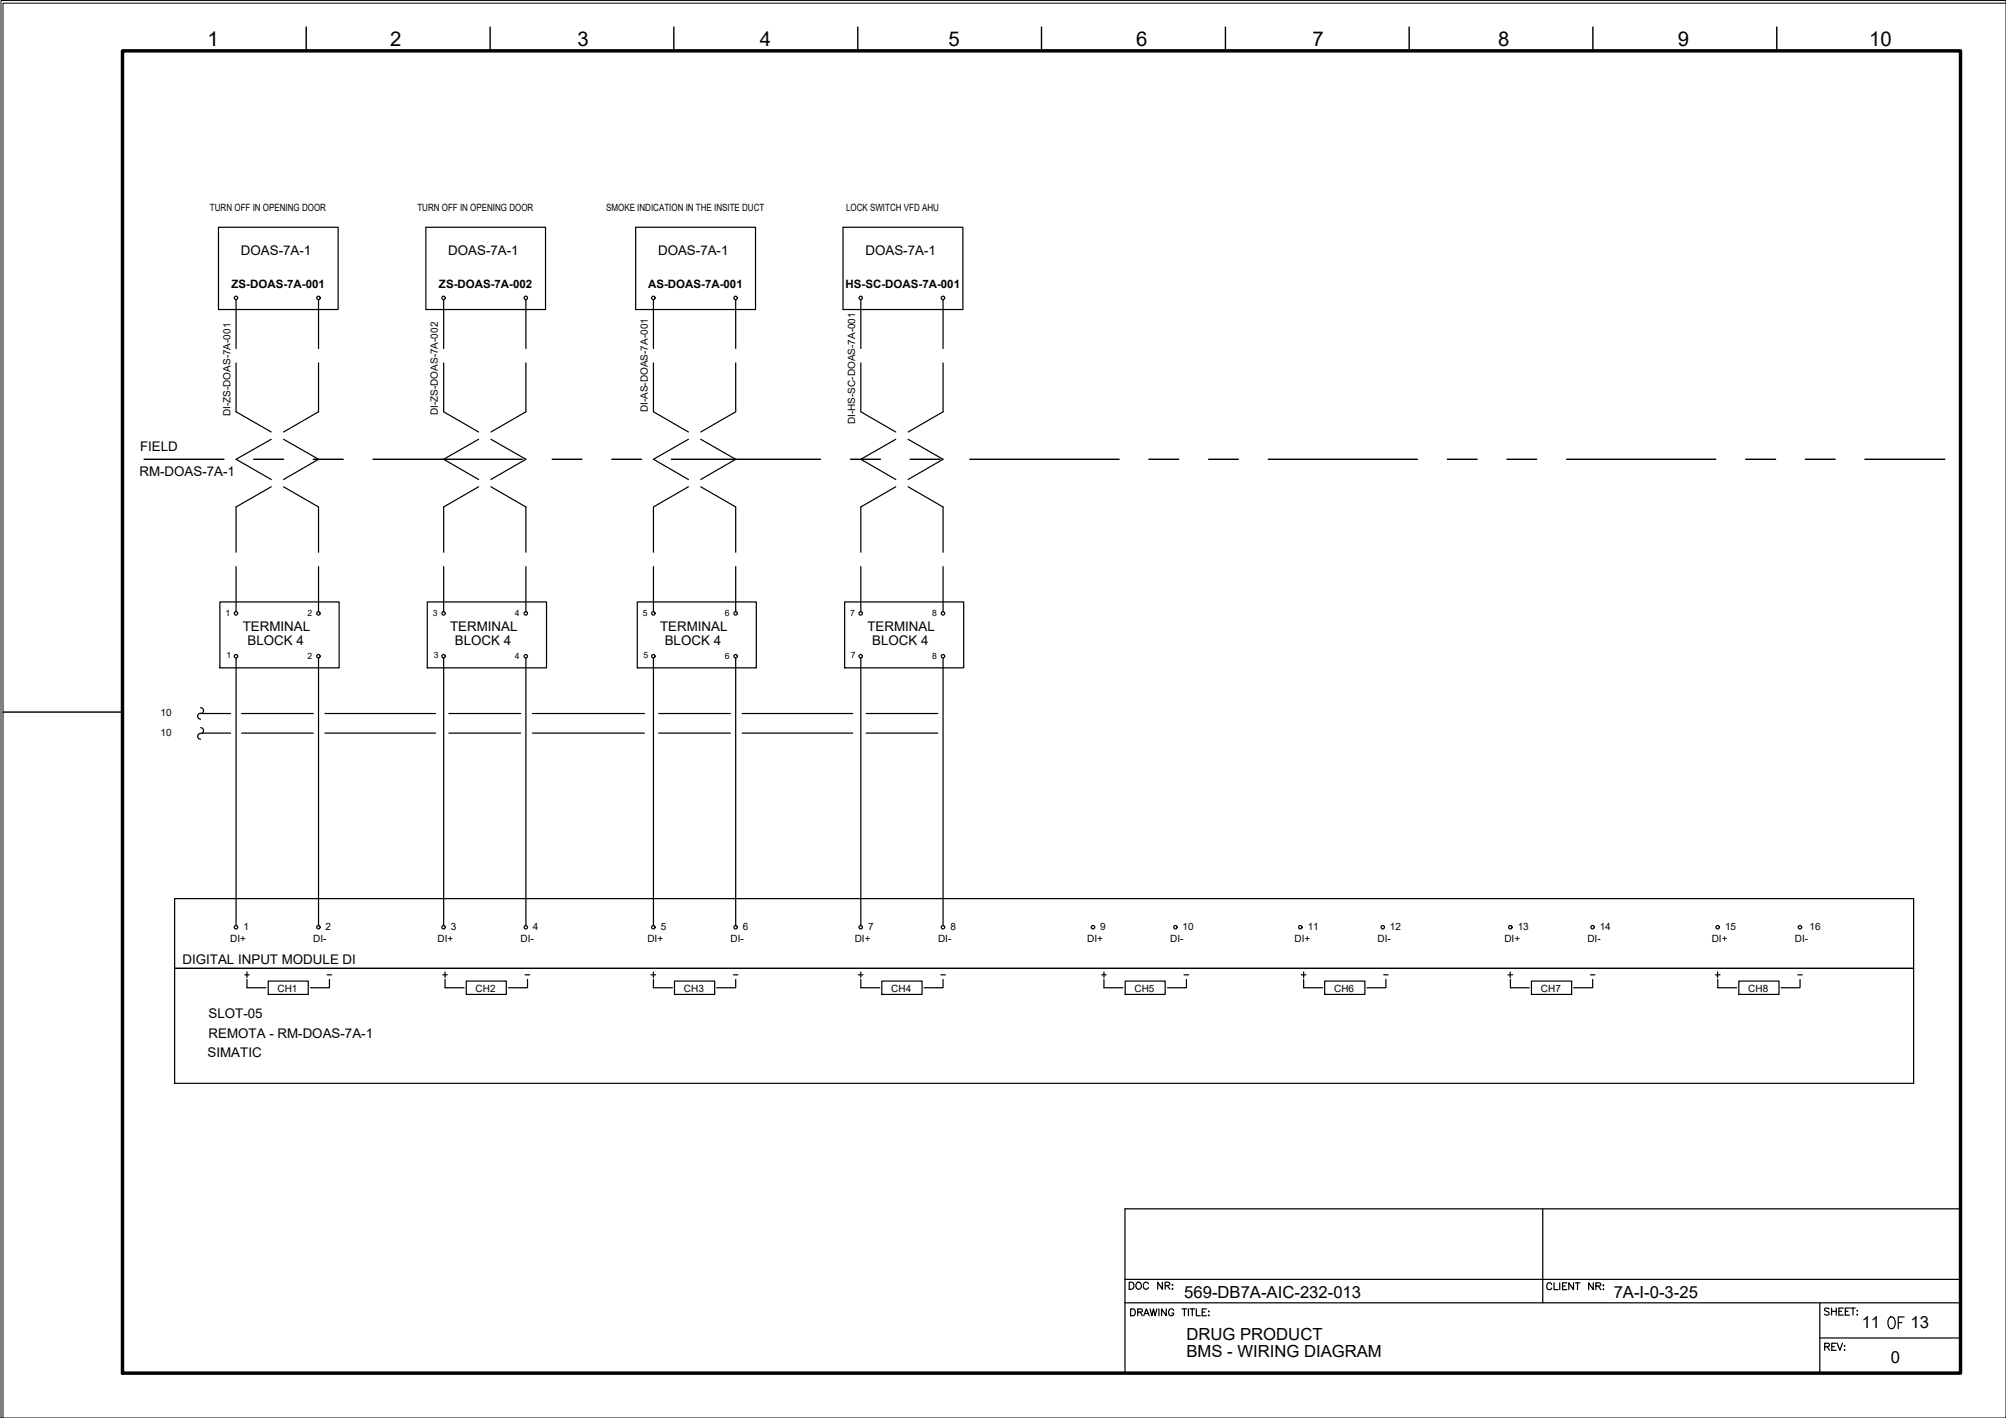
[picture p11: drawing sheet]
<svg xmlns="http://www.w3.org/2000/svg" width="420mm" height="297mm" viewBox="0 0 420 297" stroke-linecap="round" stroke-linejoin="round" font-family="sans-serif">
<!-- layer: G-TTLB-TTLB -->
<path d="M25.7 10.7h384.9v276.9h-384.9z" fill="none" stroke="#000" stroke-width=".72"/>
<!-- layer: G-TTLB-OTLN -->
<path d="M420.1 .7h-419.5v296.3" fill="none" stroke="#000" stroke-width=".21"/>
<!-- layer: G-TTLB-INDX -->
<path d="M64.1 5.7v5M102.7 5.7v5M141.1 5.7v5M179.7 5.7v5M218.1 5.7v5M256.7 5.7v5M295.1 5.7v5M333.6 5.7v5M372.2 5.7v5M.6 149.2h25.1" fill="none" stroke="#000" stroke-width=".3"/>
<!-- layer: LGSP IA4$0$LG_PLOT -->
<path d="M323.1 253.2v19.7M235.6 268h175M235.6 272.9h175M381.2 272.9v14.7M235.6 287.6h175M381.2 280.3h29.4" fill="none" stroke="#000" stroke-width=".25"/>
<!-- layer: LG_PLOT -->
<g fill="none" stroke="#000" stroke-width=".25">
<path d="M410.6 253.2h-175v34.4M236.8 274.2h.5a.78 .78 0 0 1 .5 .7 .78 .78 0 0 1-.5 .7h-.5zM238.3 274.9l.8-.1 .1-.5-.9-.1v1.4M238.8 274.9l.5 .7M239.6 275.6l.5-1.4 .6 1.4M239.8 275.2h.7M240.9 274.2l.4 1.4 .3-1.4 .3 1.4 .4-1.4M242.7 274.2v1.4M244.3 274.2v1.4l-1-1.4v1.4M245.8 274.5a.55 .55 0 0 0-.6-.3 .55 .55 0 0 0-.4 .5v.4a.53 .53 0 0 0 .5 .5 .53 .53 0 0 0 .5-.5h-.4M247.6 274.2h.9M248.1 274.2v1.4"/>
<path d="M248.9 274.2v1.4M249.3 274.2h.9M249.7 274.2v1.4M250.6 274.2v1.4h.8M251.8 274.9h.5M252.7 274.2h-.9v1.4h.9M253.1 275.6h.1zM253.2 274.6v.2zM325 269.1a.52 .52 0 0 0-.6-.4 .52 .52 0 0 0-.4 .6v.3a.52 .52 0 0 0 .4 .6 .52 .52 0 0 0 .6-.4M325.5 268.7v1.5h.8M326.7 268.7v1.5M327.3 269.4h.5"/>
<path d="M328.2 268.7h-.9v1.5h.9M329.6 268.7v1.5l-1-1.5v1.5M329.9 268.7h1M330.4 268.7v1.5M333.7 268.7v1.5l-1-1.5v1.5M334.3 269.4h.8l.2-.4-.2-.2-.8-.1v1.5M334.8 269.4l.5 .8M335.7 269.3h.2zM335.7 270.1h.2zM383.1 274.2a.55 .55 0 0 0-.5-.2 .55 .55 0 0 0-.5 .3l.1 .2 .8 .4 .1 .4a.63 .63 0 0 1-1 0M383.6 274v1.5M383.6 274.7h1"/>
<path d="M384.6 274v1.5M385.1 274.7h.6M386.1 274h-1v1.5h1M386.5 274.7h.6M387.4 274h-.9v1.5h.9M387.6 274h1M388.1 274v1.5M389 274.6h.1zM389 275.3v.2zM382.2 282.1l.8-.1 .2-.2-.1-.3-.9-.1v1.5M382.7 282.1l.5 .8M383.7 282.1h.5"/>
<path d="M384.6 281.4h-.9v1.5h.9M384.8 281.4l.6 1.5 .5-1.5M386.3 281.9h.1zM386.3 282.8h.1z"/>
</g>
<!-- layer: I_LIMIT_LINE -->
<g fill="none" stroke="#000" stroke-width=".3">
<path d="M30.2 96.2h16.7M53.1 96.2h6.3M65.6 96.2h6.3M78.1 96.2h31.3M115.7 96.2h6.2M128.1 96.2h6.3M140.6 96.2h31.3M178.1 96.2h6.3M190.6 96.2h6.3M203.1 96.2h31.3M240.6 96.2h6.3M253.2 96.2h6.2"/>
<path d="M265.6 96.2h31.3M303.1 96.2h6.3M315.6 96.2h6.3M328.1 96.2h31.3M365.6 96.2h6.3M378.1 96.2h6.3M390.6 96.2h16.7"/>
</g>
<!-- layer: 0 -->
<g fill="none" stroke="#000" stroke-width=".25">
<path d="M42 149.5h6.3M42.4 153.6h5.9M50.6 149.5h15M50.6 153.6h15M68.1 149.5h23.1M68.1 153.6h23.1M94 149.5h15.1M94 153.6h15.1M111.5 149.5h23.5M111.5 153.6h23.5M138 149.5h15M138 153.6h15"/>
<path d="M155.4 149.5h23.2M155.4 153.6h23.2M181.4 149.5h15M181.4 153.6h15M400.8 188.2v38.7"/>
</g>
<!-- layer: I_DATA -->
<g fill="none" stroke="#000" stroke-width=".25">
<path d="M45.8 47.6h25v17.2h-25zM89.2 47.6h25.1v17.2h-25.1zM133.1 47.6h25.1v17.2h-25.1zM176.6 47.6h25.1v17.2h-25.1zM46.1 126.1h24.9v13.8h-24.9zM89.5 126.1h25v13.8h-25zM133.5 126.1h24.9v13.8h-24.9zM176.9 126.1h24.9v13.8h-24.9zM400.8 188.2h-364.2v38.7h364.2M36.6 202.8h364.2M51.3 204.2h.9M51.7 205.2v1.7h4"/>
<path d="M51.7 203.6v1.2M56.2 205.5h8.4v2.8h-8.4zM69 205.2v1.7h-4M93.2 206.9h4M97.7 205.5h8.3v2.8h-8.3zM110.5 205.2v1.7h-4M136.9 206.9h3.9M141.3 205.5h8.4v2.8h-8.4zM154.1 205.2v1.7h-4M180.3 206.9h4M184.7 205.5h8.4v2.8h-8.4zM197.5 205.2v1.7h-4"/>
<path d="M230.8 204.2h.9M231.2 203.6v1.2M231.2 205.2v1.7h4M235.7 205.5h8.4v2.8h-8.4zM248.5 205.2v1.7h-4M272.5 204.2h1M273.1 205.2v1.7h3.9M273.1 203.6v1.2M277.5 205.5h8.4v2.8h-8.4zM290.3 205.2v1.7h-4M315.8 204.2h1M316.3 203.6v1.2"/>
<path d="M316.4 205.2v1.7h3.9M320.8 205.5h8.4v2.8h-8.4zM333.6 205.2v1.7h-4M359.3 204.2h1M359.7 203.6v1.2M359.8 205.2v1.7h4M364.2 205.5h8.4v2.8h-8.4zM377 205.2v1.7h-4"/>
<circle cx="49.4" cy="62.4" r=".36"/>
<circle cx="66.7" cy="62.4" r=".36"/>
<circle cx="92.9" cy="62.4" r=".36"/>
<circle cx="110.1" cy="62.4" r=".36"/>
<circle cx="136.8" cy="62.4" r=".36"/>
<circle cx="154.1" cy="62.4" r=".36"/>
<circle cx="180.3" cy="62.4" r=".36"/>
<circle cx="197.5" cy="62.4" r=".36"/>
<circle cx="49.4" cy="128.5" r=".36"/>
<circle cx="49.4" cy="137.5" r=".36"/>
<circle cx="66.7" cy="128.5" r=".36"/>
<circle cx="66.7" cy="137.5" r=".36"/>
<circle cx="92.9" cy="128.5" r=".36"/>
<circle cx="92.9" cy="137.5" r=".36"/>
<circle cx="110.1" cy="128.5" r=".36"/>
<circle cx="110.1" cy="137.5" r=".36"/>
<circle cx="136.8" cy="128.5" r=".36"/>
<circle cx="136.8" cy="137.5" r=".36"/>
<circle cx="154.1" cy="137.5" r=".36"/>
<circle cx="154.1" cy="128.5" r=".36"/>
<circle cx="180.3" cy="128.5" r=".36"/>
<circle cx="180.3" cy="137.5" r=".36"/>
<circle cx="197.5" cy="137.5" r=".36"/>
<circle cx="197.5" cy="128.5" r=".36"/>
<circle cx="49.4" cy="194.2" r=".36"/>
<circle cx="66.7" cy="194.2" r=".36"/>
<circle cx="92.9" cy="194.2" r=".36"/>
<circle cx="110.1" cy="194.2" r=".36"/>
<circle cx="136.8" cy="194.2" r=".36"/>
<circle cx="154.1" cy="194.2" r=".36"/>
<circle cx="180.3" cy="194.2" r=".36"/>
<circle cx="197.5" cy="194.2" r=".36"/>
<circle cx="228.9" cy="194.2" r=".36"/>
<circle cx="246.2" cy="194.2" r=".36"/>
<circle cx="272.4" cy="194.2" r=".36"/>
<circle cx="289.6" cy="194.2" r=".36"/>
<circle cx="316.3" cy="194.2" r=".36"/>
<circle cx="333.6" cy="194.2" r=".36"/>
<circle cx="359.8" cy="194.2" r=".36"/>
<circle cx="377" cy="194.2" r=".36"/>
</g>
<!-- layer: I_TABS -->
<g fill="none" stroke="#000" stroke-width=".25">
<path d="M49.4 62.8v10.2M49.4 76v10.3l7.4 4.2M66.7 62.8v10.2M66.7 76v10.3l-7.3 4.2M92.9 62.8v10.2M92.9 76v10.3l7.3 4.2M110.2 62.8v10.2M110.2 76v10.3l-7.4 4.2M136.9 62.8v10.2M136.9 76v10.3l7.3 4.2M154.1 62.8v10.2M154.1 76v10.3l-7.3 4.2"/>
<path d="M180.3 62.8v10.2M180.3 76v10.3l7.3 4.2M197.5 62.8v10.2M197.5 76v10.3l-7.3 4.2M56.8 92l-7.4 4.2 7.4 4.2M59.4 92l7.3 4.2-7.3 4.2M100.2 92l-7.3 4.2 7.3 4.2M102.8 92l7.4 4.2-7.4 4.2M144.2 92l-7.3 4.2 7.3 4.2M146.8 92l7.3 4.2-7.3 4.2M187.6 92l-7.3 4.2 7.3 4.2M190.2 92l7.3 4.2-7.3 4.2"/>
<path d="M49.4 118.7v9.5M56.8 102l-7.4 4.2v9.5M59.4 102l7.3 4.2v9.5M66.7 118.7v9.5M92.9 118.7v9.5M100.2 102l-7.3 4.2v9.5M102.8 102l7.4 4.2v9.5M110.2 118.7v9.5M136.9 118.7v9.5M144.2 102l-7.3 4.2v9.5M146.8 102l7.3 4.2v9.5M154.1 118.7v9.5"/>
<path d="M180.3 118.7v9.5M187.6 102l-7.3 4.2v9.5M190.2 102l7.3 4.2v9.5M197.5 118.7v9.5M49.4 137.8v56.1M66.7 137.8v56.1M92.9 137.8v56.1M110.2 137.8v56.1M136.9 137.8v56.1M154.1 137.8v56.1M180.3 137.8v56.1M197.5 137.8v56.1"/>
<path d="M42 148.2a.64 .64 0 0 1 .6 .8 .64 .64 0 0 1-.8 .5 .61 .61 0 0 0-.4 .7 .61 .61 0 0 0 .6 .5M42 152.4a.64 .64 0 0 1 .6 .8 .64 .64 0 0 1-.8 .5 .61 .61 0 0 0-.4 .6 .61 .61 0 0 0 .6 .5"/>
</g>
<!-- layer: 0 -->
<path d="M.2 .1h420v296.9h-420z" fill="none" stroke="#000" stroke-width=".21"/>
<text font-size="5.7" x="394.4" y="279.4">OF</text>
<text font-size="4.4" x="235.7" y="271.3">DOC NR:</text>
<g font-size="4.3">
<text x="43.4" y="9.6">1</text>
<text x="81.7" y="9.6">2</text>
<text x="120.9" y="9.6">3</text>
<text x="159.2" y="9.6">4</text>
<text x="198.7" y="9.6">5</text>
<text x="238" y="9.6">6</text>
<text x="274.9" y="9.6">7</text>
<text x="313.8" y="9.6">8</text>
<text x="351.4" y="9.6">9</text>
<text x="391.5" y="9.6">10</text>
</g>
<g font-size="4">
<text x="91.7" y="206">+</text>
<text x="135.5" y="206">+</text>
<text x="178.9" y="206">+</text>
</g>
<g font-size="3.5">
<text x="248" y="271.9">569-DB7A-AIC-232-013</text>
<text x="338" y="272">7A-I-0-3-25</text>
<text x="248.5" y="280.7">DRUG PRODUCT</text>
<text x="389.9" y="278.2">11</text>
<text x="400.1" y="278.2">13</text>
<text x="248.5" y="284.3">BMS - WIRING DIAGRAM</text>
<text x="396.1" y="285.6">0</text>
</g>
<g font-size="2.8">
<text x="50.5" y="53.5">DOAS-7A-1</text>
<text x="93.9" y="53.5">DOAS-7A-1</text>
<text x="137.8" y="53.5">DOAS-7A-1</text>
<text x="181.3" y="53.5">DOAS-7A-1</text>
<text x="29.3" y="94.5">FIELD</text>
<text x="29.2" y="99.6">RM-DOAS-7A-1</text>
<text x="50.8" y="132.2">TERMINAL</text>
<text x="51.9" y="135.1">BLOCK 4</text>
<text x="94.3" y="132.2">TERMINAL</text>
<text x="95.3" y="135.1">BLOCK 4</text>
<text x="138.3" y="132.2">TERMINAL</text>
<text x="139.2" y="135.1">BLOCK 4</text>
<text x="181.7" y="132.2">TERMINAL</text>
<text x="182.7" y="135.1">BLOCK 4</text>
<text x="38.2" y="202">DIGITAL INPUT MODULE DI</text>
<text x="43.7" y="213.3">SLOT-05</text>
<text x="43.5" y="221.3">SIMATIC</text>
<text x="43.7" y="217.5">REMOTA - RM-DOAS-7A-1</text>
</g>
<g font-size="2.6">
<text x="67.7" y="205.3">-</text>
<text x="109" y="205.3">-</text>
<text x="152.8" y="205.3">-</text>
<text x="196.1" y="205.3">-</text>
<text x="246.9" y="205.3">-</text>
<text x="288.9" y="205.3">-</text>
<text x="332.3" y="205.3">-</text>
<text x="375.7" y="205.3">-</text>
</g>
<g font-size="2.4">
<text x="48.5" y="60.4">ZS-DOAS-7A-001</text>
<text x="91.9" y="60.4">ZS-DOAS-7A-002</text>
<text x="135.8" y="60.4">AS-DOAS-7A-001</text>
<text x="177.1" y="60.4">HS-SC-DOAS-7A-001</text>
</g>
<g font-size="2.1">
<text x="44" y="44.3">TURN OFF IN OPENING DOOR</text>
<text x="87.4" y="44.3">TURN OFF IN OPENING DOOR</text>
<text x="127" y="44.3">SMOKE INDICATION IN THE INSITE DUCT</text>
<text x="177.2" y="44.3">LOCK SWITCH VFD AHU</text>
<text x="48.3" y="87.2" transform="rotate(-90 48.3 87.2)">DI-ZS-DOAS-7A-001</text>
<text x="91.7" y="87" transform="rotate(-90 91.7 87)">DI-ZS-DOAS-7A-002</text>
<text x="135.7" y="86.3" transform="rotate(-90 135.7 86.3)">DI-AS-DOAS-7A-001</text>
<text x="179.1" y="88.8" transform="rotate(-90 179.1 88.8)">DI-HS-SC-DOAS-7A-001</text>
<text x="33.6" y="150">10</text>
<text x="33.6" y="154.2">10</text>
<text x="48.2" y="197.3">DI+</text>
<text x="51" y="194.7">1</text>
<text x="65.6" y="197.3">DI-</text>
<text x="68.2" y="194.7">2</text>
<text x="91.7" y="197.3">DI+</text>
<text x="94.4" y="194.7">3</text>
<text x="109.1" y="197.3">DI-</text>
<text x="111.6" y="194.7">4</text>
<text x="135.6" y="197.3">DI+</text>
<text x="138.4" y="194.7">5</text>
<text x="153" y="197.3">DI-</text>
<text x="155.6" y="194.7">6</text>
<text x="179" y="197.3">DI+</text>
<text x="181.8" y="194.7">7</text>
<text x="196.5" y="197.3">DI-</text>
<text x="199.1" y="194.7">8</text>
<text x="227.7" y="197.3">DI+</text>
<text x="230.5" y="194.7">9</text>
<text x="245.1" y="197.3">DI-</text>
<text x="247.7" y="194.7">10</text>
<text x="271.1" y="197.3">DI+</text>
<text x="273.9" y="194.7">11</text>
<text x="288.5" y="197.3">DI-</text>
<text x="291.1" y="194.7">12</text>
<text x="315.1" y="197.3">DI+</text>
<text x="317.9" y="194.7">13</text>
<text x="332.5" y="197.3">DI-</text>
<text x="335.1" y="194.7">14</text>
<text x="358.5" y="197.3">DI+</text>
<text x="361.3" y="194.7">15</text>
<text x="375.9" y="197.3">DI-</text>
<text x="379" y="194.7">16</text>
<text x="58.1" y="207.7">CH1</text>
<text x="99.6" y="207.7">CH2</text>
<text x="143.3" y="207.7">CH3</text>
<text x="186.7" y="207.7">CH4</text>
<text x="237.6" y="207.7">CH5</text>
<text x="279.4" y="207.7">CH6</text>
<text x="322.7" y="207.7">CH7</text>
<text x="366.2" y="207.7">CH8</text>
</g>
<g font-size="1.8">
<text x="47.2" y="129.1">1</text>
<text x="64.4" y="129.1">2</text>
<text x="90.7" y="129.1">3</text>
<text x="107.9" y="129.1">4</text>
<text x="134.6" y="129.1">5</text>
<text x="151.8" y="129.1">6</text>
<text x="178.1" y="129.1">7</text>
<text x="195.2" y="129.1">8</text>
<text x="47.4" y="137.9">1</text>
<text x="64.4" y="138">2</text>
<text x="90.8" y="137.9">3</text>
<text x="107.9" y="138">4</text>
<text x="134.8" y="137.9">5</text>
<text x="151.8" y="138">6</text>
<text x="178.2" y="137.9">7</text>
<text x="195.2" y="138">8</text>
</g>
</svg>
